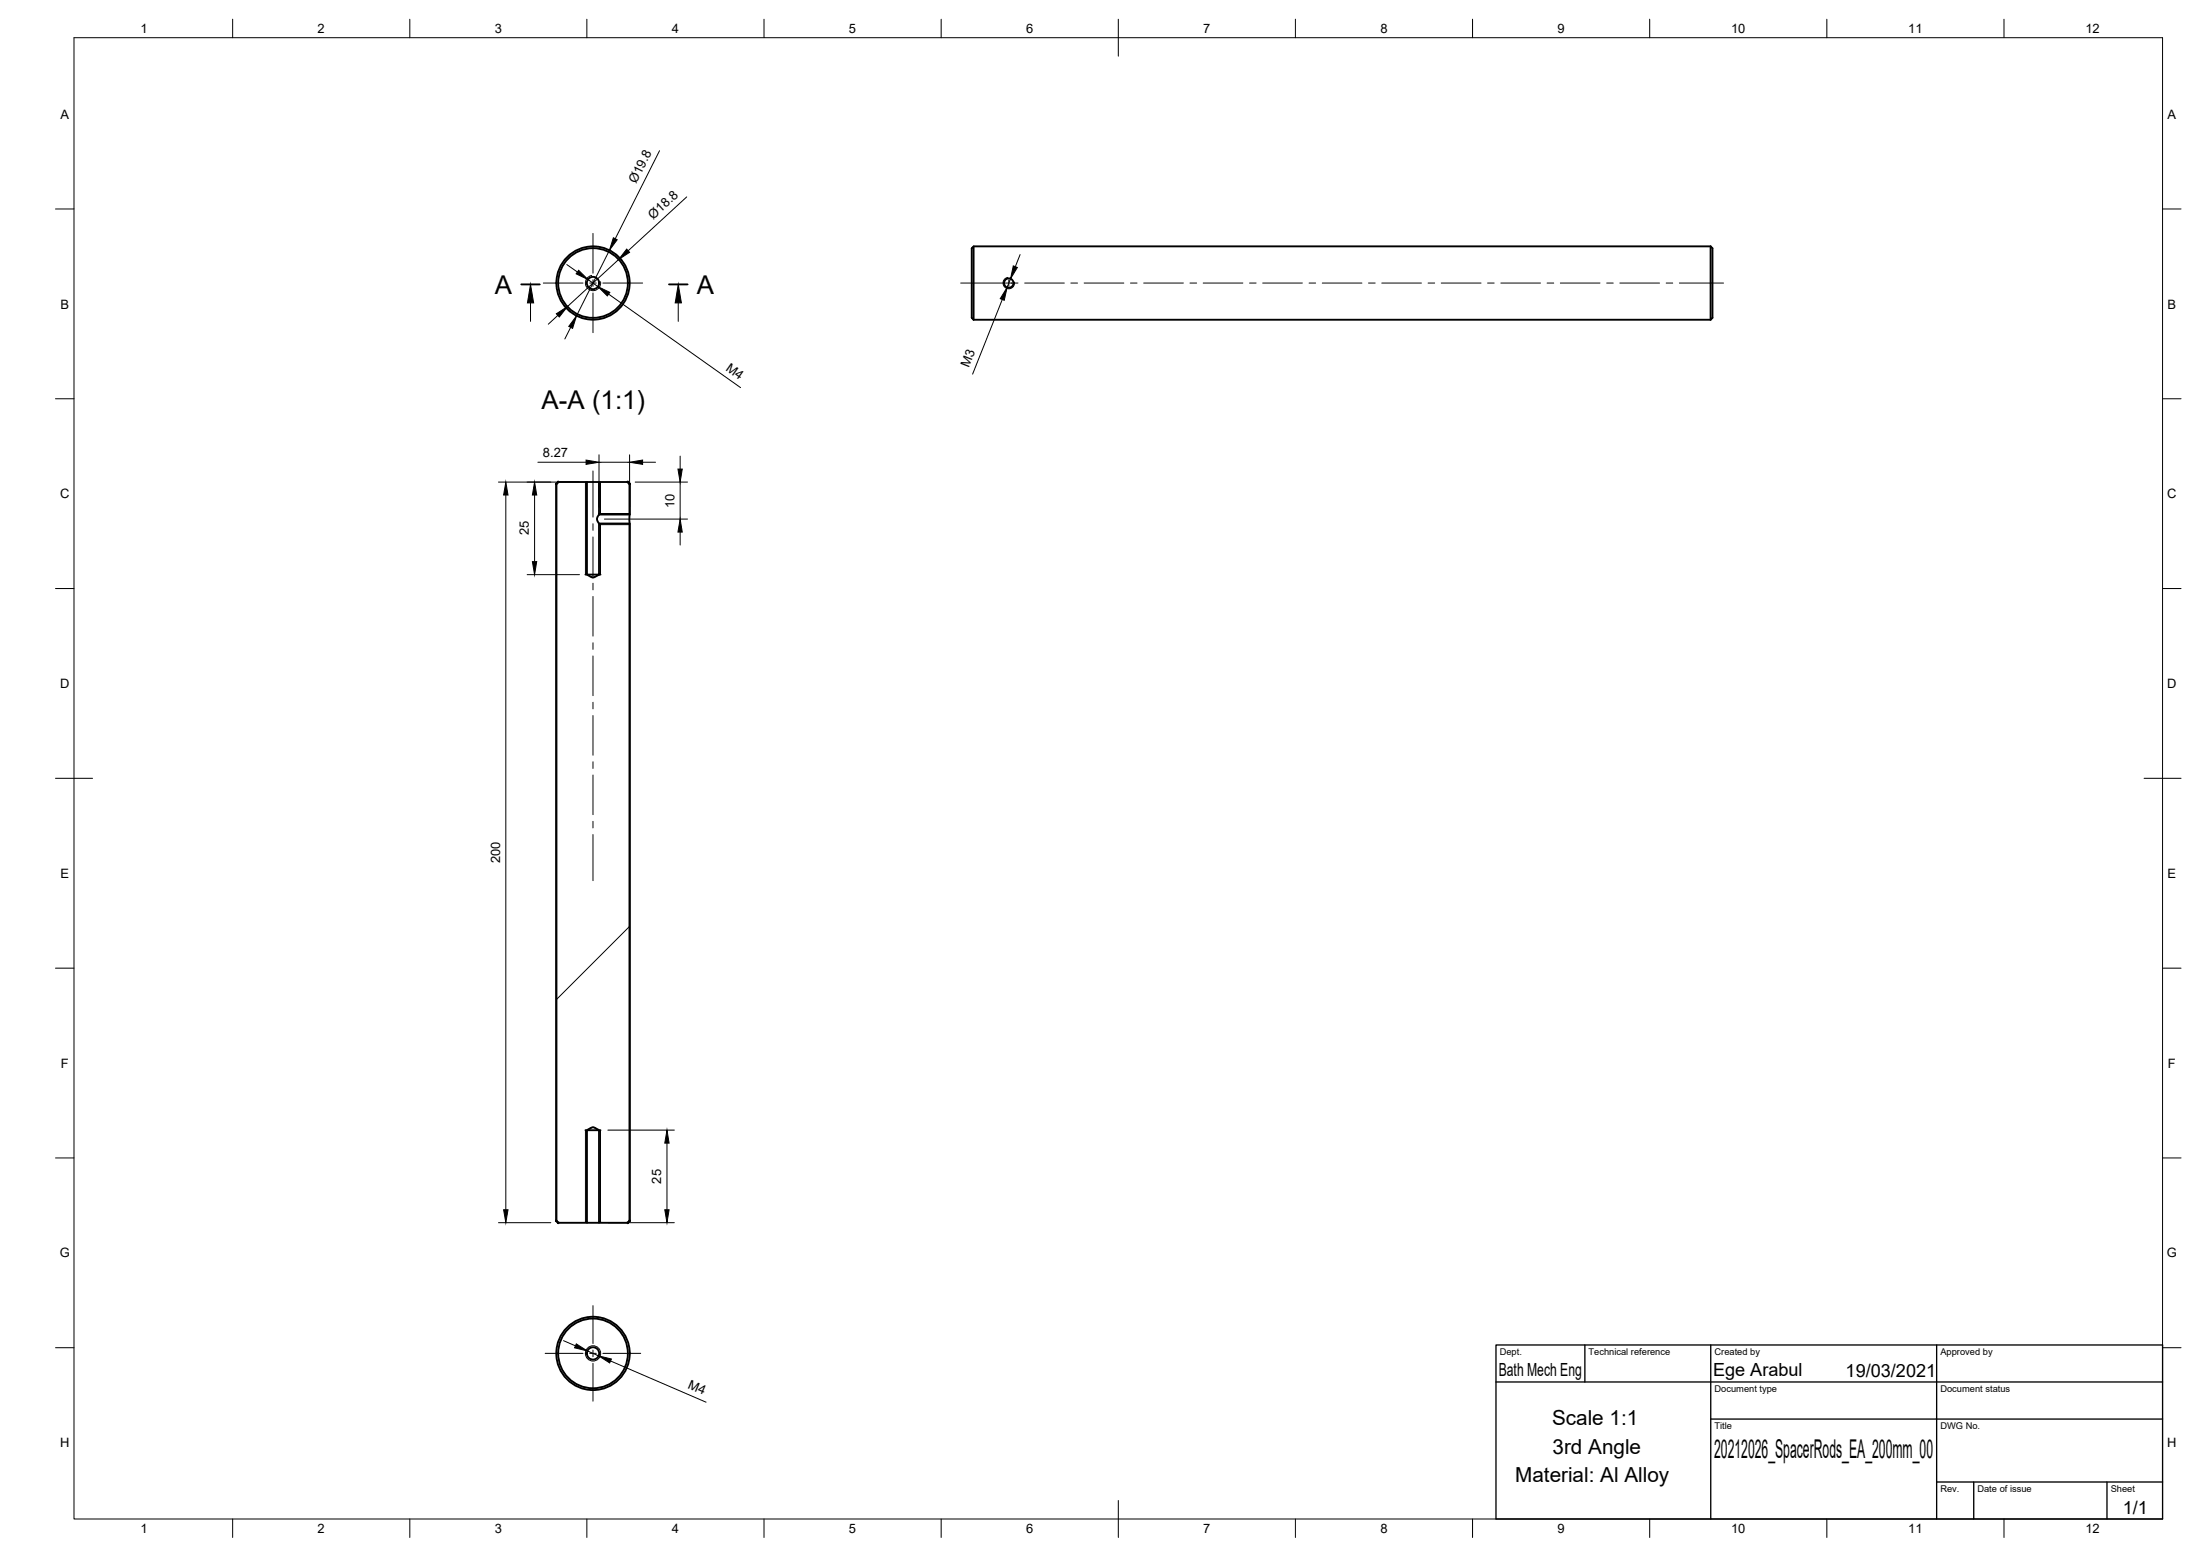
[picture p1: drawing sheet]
<svg xmlns="http://www.w3.org/2000/svg" width="594mm" height="420mm" viewBox="0 0 594 420" stroke-linecap="round" stroke-linejoin="round" font-family="sans-serif">
<!-- layer: Visible -->
<g fill="none" stroke="#000" stroke-width=".51">
<path d="M262.9 66.5v19.8M461.9 66.5l.5 .5v18.8l-.5 .5M461.9 66.5v19.8M461.9 66.5h-199l-.5 .5v18.8l.5 .5M262.9 86.3h199M150.2 130.7l.5-.5h7.8v25l1 .5 .9 .2 1.4-.7v-13.8h8.2v188.3l-.5 .5h-7.7v-25l-1.6-.8-1.7 .8v25h-7.8l-.5-.5zM150.7 130.2l-.5 .5v199l.5 .5M158.5 130.2h3.3M161.8 130.2h7.7l.5 .5v8.2h-8.2zM161.8 138.9l-.6 1.2 .6 1.3M169.5 130.2l.5 .5v199l-.5 .5M158.1 155.2h4.1"/>
<path d="M158.1 305.2h4.1M158.5 330.2h3.3"/>
<circle cx="160.1" cy="76.4" r="9.4"/>
<circle cx="160.1" cy="76.4" r="1.66"/>
<circle cx="160.1" cy="76.4" r="9.9"/>
<circle cx="272.4" cy="76.4" r="1.26"/>
<circle cx="160.1" cy="365.5" r="1.66"/>
<circle cx="160.1" cy="365.5" r="9.4"/>
<circle cx="160.1" cy="365.5" r="9.9"/>
</g>
<!-- layer: Visible Narrow -->
<g fill="none" stroke="#000" stroke-width=".27">
<path d="M159.8 74.4a2.06 2.06 0 0 0-1.7 2.4 2.06 2.06 0 0 0 2.4 1.7 2.06 2.06 0 0 0 1.7-2.4M272.1 74.9l-.7 .3-.5 .9 .1 .9 .4 .6 .9 .4 .8-.2 .7-.6 .1-1M158.1 130.2v25M161.8 138.7h8.2M162.2 130.2v8.7M161.8 141.7h8.2M162.2 141.4v13.8M158.1 305.2v25M162.2 305.2v25"/>
<circle cx="160.1" cy="365.5" r="2.06"/>
</g>
<!-- layer: Visible -->
<g fill="#000" stroke="#000" stroke-width=".27">
<circle cx="150.2" cy="130.7" r=".24"/>
<circle cx="150.7" cy="130.2" r=".24"/>
<circle cx="169.5" cy="130.2" r=".24"/>
<circle cx="170" cy="130.7" r=".24"/>
<circle cx="150.2" cy="329.7" r=".24"/>
<circle cx="150.7" cy="330.2" r=".24"/>
<circle cx="169.5" cy="330.2" r=".24"/>
<circle cx="170" cy="329.7" r=".24"/>
</g>
<!-- layer: Border -->
<g fill="none" stroke="#000" stroke-width=".27">
<path d="M20 10.2h564v400h-564zM62.8 5.2v5M110.7 5.2v5M158.5 5.2v5M206.3 5.2v5M254.1 5.2v5M302 5.2v10M349.8 5.2v5M397.6 5.2v5M445.5 5.2v5M493.3 5.2v5M541.1 5.2v5"/>
<path d="M15 56.4h5M584 56.4h5M15 107.7h5M584 107.7h5M15 158.9h5M584 158.9h5M15 210.2h10M579 210.2h10M15 261.4h5M584 261.4h5M15 312.7h5M584 312.7h5"/>
<path d="M15 363.9h5M584 363.9h5M62.8 410.2v5M110.7 410.2v5M158.5 410.2v5M206.3 410.2v5M254.1 410.2v5M302 405.2v10M349.8 410.2v5M397.6 410.2v5M445.5 410.2v5M493.3 410.2v5"/>
<path d="M541.1 410.2v5"/>
</g>
<!-- layer: TitleBlock -->
<path d="M404 363.2h180v47h-180zM404 373.2h180M428 363.2v10M462 363.2v47M523 363.2v47M462 383.2h122M523 400.2h61M533 400.2v10M569 400.2v10" fill="none" stroke="#000" stroke-width=".36"/>
<!-- layer: Hatching -->
<path d="M170 250.1l-19.8 19.8" fill="none" stroke="#000" stroke-width=".27"/>
<!-- layer: Annotations -->
<path d="M140.8 76.8h5M180.7 76.8h5" fill="none" stroke="#000" stroke-width=".51"/>
<path d="M143.3 81.8v5M183.2 81.8v5" fill="none" stroke="#000" stroke-width=".27"/>
<path d="M143.3 76.8l.8 5h-1.7zM183.2 76.8l.8 5h-1.7z" fill="#000" stroke="#000" stroke-width=".27"/>
<!-- layer: Dimensions -->
<g fill="none" stroke="#000" stroke-width=".27">
<path d="M178.1 40.7l-12 23.8M185.4 53.2l-15.8 14.5M153.1 71.4l2.8 2M158.8 75.5l2.7 1.9M164.3 79.4l35.7 25.3M164.6 67.6l-8.9 17.7M167 70.1l-13.8 12.7M272.9 75.3l-1 2.3M275.5 68.7l-1.3 3.3M150.6 85.2l-2.5 2.3M154.1 88.4l-1.6 3.1M270.7 80.9l-8.1 20.1"/>
<path d="M134.6 130.2h21.9M136.6 133.7v193M144.4 133.7v18M145.2 124.8h13.1M161.8 122.8v14.1M161.8 124.8h8.2M170 122.8v14.1M171.5 130.2h14.2M173.5 124.8h3.5M183.7 123.2v3.5M183.7 130.2v10M142.3 155.2h14.2"/>
<path d="M163.2 140.2h22.5M183.7 143.7v3.5M164.1 305.2h18M180.1 308.7v18M134.6 330.2h14.1M164.1 330.2h18M152.2 362l3.2 1.4M158.6 364.8l3 1.3M164.9 367.5l25.8 11.1"/>
</g>
<g fill="#000" stroke="#000" stroke-width=".27">
<path d="M156.3 73l2.5 2.5-3.2-1.6zM161.5 77.4l3.2 1.6-.7 .9zM165.6 64.2l1.1 .5-2.1 2.9zM169.2 67.3l.8 .8-3 2zM273.6 71.8l1.1 .4-1.8 3.1zM150.2 84.7l3-1.9-2.2 2.8zM155.7 85.3l-1.1 3.4-1-.6zM271.9 77.6l-.7 3.5-1.1-.5zM136.6 130.2l.6 3.5h-1.2zM144.4 130.2l.5 3.5h-1.1zM158.3 124.2l3.5 .6-3.5 .6zM170 124.8l3.5-.6v1.2z"/>
<path d="M183.1 126.7h1.1l-.5 3.5zM143.8 151.7h1.1l-.5 3.5zM183.7 140.2l.5 3.5h-1.1zM180.1 305.2l.6 3.5h-1.2zM136 326.7h1.2l-.6 3.5zM179.5 326.7h1.2l-.6 3.5zM155.6 362.9l3 1.9-3.4-.9zM161.6 366.1l3.5 .9-.5 1z"/>
</g>
<!-- layer: Center Lines -->
<g fill="none" stroke="#000" stroke-width=".27">
<path d="M146.7 76.4h10.7M159.2 76.4h1.8M160.1 63v10.8M160.1 75.5v1.8M160.1 79.1v10.7M162.8 76.4h10.7M259.4 76.4h11.9M271.5 76.4h3.4M272.4 75.5v1.8M276.7 76.4h10.7M289.2 76.4h1.8M292.8 76.4h10.7"/>
<path d="M305.3 76.4h1.7M308.8 76.4h10.8M321.3 76.4h1.8M324.9 76.4h10.7M337.4 76.4h1.8M341 76.4h10.7M353.5 76.4h1.8M357.1 76.4h10.7M369.5 76.4h1.8M373.1 76.4h10.7M385.6 76.4h1.8M389.2 76.4h10.7"/>
<path d="M401.7 76.4h1.8M405.3 76.4h10.7M417.8 76.4h1.8M421.3 76.4h10.8M433.9 76.4h1.7M437.4 76.4h10.7M449.9 76.4h1.8M453.5 76.4h11.9M160.1 127.2v12.4M160.1 141.4v1.8M160.1 145v10.7M160.1 157.5v1.8"/>
<path d="M160.1 161.1v10.7M160.1 173.6v1.7M160.1 177.1v10.8M160.1 189.6v1.8M160.1 193.2v10.7M160.1 205.7v1.8M160.1 209.3v10.7M160.1 221.8v1.8M160.1 225.3v12.5M160.1 352.6v10.2M147.2 365.4h10.2M159.2 365.4h1.8"/>
<path d="M160.1 364.6v1.8M160.1 368.1v10.3M162.8 365.4h10.2"/>
</g>
<g font-size="7">
<text x="133.6" y="79.3">A</text>
<text x="188.2" y="79.3">A</text>
<text x="146.3" y="110.4">A-A (1:1)</text>
<text x="462.9" y="393.8">20212026_SpacerRods_EA_200mm_00</text>
</g>
<g font-size="5.6">
<text x="419.1" y="384.9">Scale 1:1</text>
<text x="419.2" y="392.7">3rd Angle</text>
<text x="409.2" y="400.2">Material: Al Alloy</text>
</g>
<g font-size="4.9">
<text x="404.7" y="371.7">Bath Mech Eng</text>
<text x="462.6" y="371.7">Ege Arabul</text>
<text x="498.4" y="371.7">19/03/2021</text>
<text x="573.3" y="408.9">1/1</text>
</g>
<g font-size="3.5">
<text x="37.9" y="8.9">1</text>
<text x="85.8" y="8.9">2</text>
<text x="133.6" y="8.9">3</text>
<text x="181.4" y="8.9">4</text>
<text x="229.3" y="8.9">5</text>
<text x="277.1" y="8.9">6</text>
<text x="324.9" y="8.9">7</text>
<text x="372.7" y="8.9">8</text>
<text x="420.6" y="8.9">9</text>
<text x="467.4" y="8.9">10</text>
<text x="515.3" y="8.9">11</text>
<text x="563.1" y="8.9">12</text>
<text x="16.3" y="32">A</text>
<text x="585.3" y="32">A</text>
<text x="171.8" y="49.7" transform="rotate(-63 171.8 49.7)">Ø19.8</text>
<text x="176.4" y="59.3" transform="rotate(-43 176.4 59.3)">Ø18.8</text>
<text x="16.3" y="83.3">B</text>
<text x="585.3" y="83.3">B</text>
<text x="195.8" y="99.9" transform="rotate(35 195.8 99.9)">M4</text>
<text x="261.7" y="99.3" transform="rotate(-68 261.7 99.3)">M3</text>
<text x="146.6" y="123.3">8.27</text>
<text x="16.2" y="134.6">C</text>
<text x="182.1" y="137.2" transform="rotate(-90 182.1 137.2)">10</text>
<text x="585.2" y="134.6">C</text>
<text x="142.8" y="144.6" transform="rotate(-90 142.8 144.6)">25</text>
<text x="16.2" y="185.8">D</text>
<text x="585.2" y="185.8">D</text>
<text x="135" y="233" transform="rotate(-90 135 233)">200</text>
<text x="16.3" y="237">E</text>
<text x="585.3" y="237">E</text>
<text x="16.4" y="288.3">F</text>
<text x="585.4" y="288.3">F</text>
<text x="178.6" y="319.6" transform="rotate(-90 178.6 319.6)">25</text>
<text x="16.1" y="339.6">G</text>
<text x="585.1" y="339.6">G</text>
<text x="185.6" y="374.8" transform="rotate(23 185.6 374.8)">M4</text>
<text x="16.2" y="390.8">H</text>
<text x="585.2" y="390.8">H</text>
<text x="37.9" y="413.9">1</text>
<text x="85.8" y="413.9">2</text>
<text x="133.6" y="413.9">3</text>
<text x="181.4" y="413.9">4</text>
<text x="229.3" y="413.9">5</text>
<text x="277.1" y="413.9">6</text>
<text x="324.9" y="413.9">7</text>
<text x="372.7" y="413.9">8</text>
<text x="420.6" y="413.9">9</text>
<text x="467.4" y="413.9">10</text>
<text x="515.3" y="413.9">11</text>
<text x="563.1" y="413.9">12</text>
</g>
<g font-size="2.5">
<text x="405" y="366">Dept.</text>
<text x="429" y="366">Technical reference</text>
<text x="463" y="366">Created by</text>
<text x="524" y="366">Approved by</text>
<text x="463" y="376">Document type</text>
<text x="524" y="376">Document status</text>
<text x="463" y="386">Title</text>
<text x="524" y="386">DWG No.</text>
<text x="524" y="403">Rev.</text>
<text x="534" y="403">Date of issue</text>
<text x="570" y="403">Sheet</text>
</g>
</svg>
